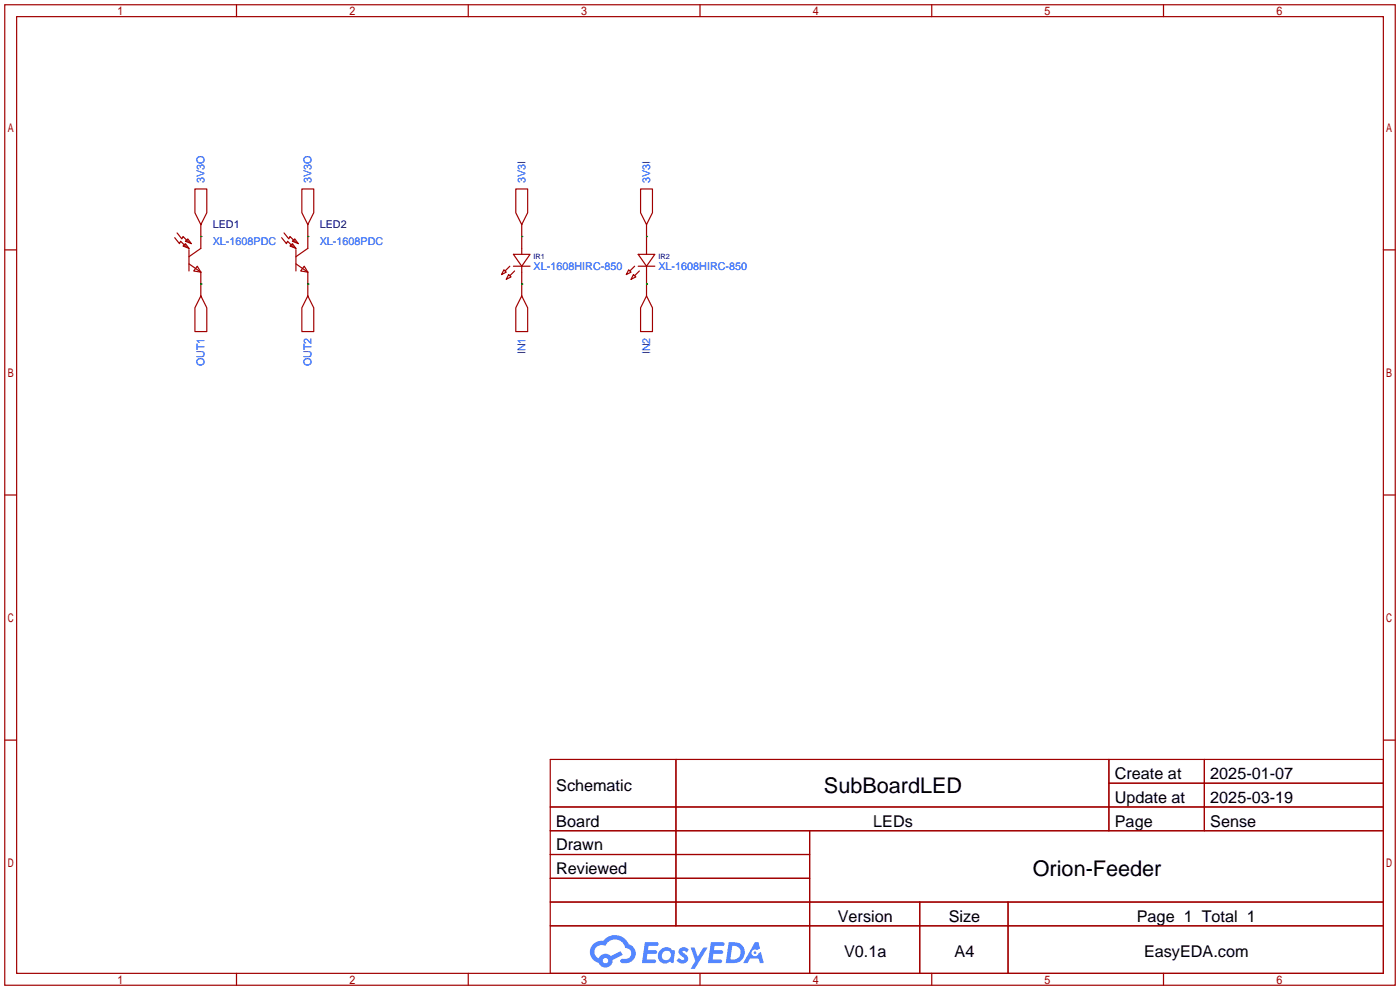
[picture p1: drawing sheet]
<svg xmlns="http://www.w3.org/2000/svg" width="299mm" height="212mm" viewBox="0 0 299 212" stroke-linecap="round" stroke-linejoin="round" font-family="sans-serif">
<g fill="none" stroke="#a10000" stroke-width=".25">
<path d="M1 1h297.2v209.6h-297.2zM3.6 3.6h292.1v204.4h-292.1zM50.5 1v2.6M100.1 1v2.6M149.6 1v2.6M199.1 1v2.6M248.7 1v2.6M1 53.4h2.6M295.7 53.4h2.5M1 105.8h2.6M295.7 105.8h2.5M1 158.2h2.6"/>
<path d="M295.7 158.2h2.5M117.6 162.3h178.1v45.7h-178.1zM117.6 172.5h178.1M117.6 177.5h178.1M144.5 162.3v35.6M173 177.5v30.5M237 162.3v15.2M237 167.4h58.7M257.4 162.3v15.2M117.6 182.6h55.4M117.6 192.8h178.1M117.6 187.7h55.4"/>
<path d="M117.6 197.9h178.1M196.6 192.8v15.2M215.4 192.8v15.2M50.5 208v2.6M100.1 208v2.6M149.6 208v2.6M199.1 208v2.6M248.7 208v2.6"/>
</g>
<g fill="#5487ff">
<path d="M145.3 202.7a1.3 1.3 0 0 1 1.9 .3l-.4 .6a.54 .54 0 0 0-.9-.2l.1 .2a1.34 1.34 0 0 1 .9 1.8 1.47 1.47 0 0 1-2.3-.1l.5-.6 .8 .5a.31 .31 0 0 0 .4-.3 .31 .31 0 0 0-.3-.4 1.12 1.12 0 0 1-.7-1.8z"/>
<path d="M147.6 202.5h.9l.6 2 1.2-2h.9l-2.7 4.6h-.9l1-1.7z"/>
<path d="M137.8 201.4h1.7a1.31 1.31 0 0 1 1.2 .2 .4 .4 0 0 1-.3 .5l-1.8 .1-.1 .9h1.6a.4 .4 0 0 1 .4 .4 .4 .4 0 0 1-.5 .4h-1.6l-.2 1.2h1.4a.46 .46 0 0 1 .5 0 .46 .46 0 0 1 .1 .5l-.4 .2h-2.6z"/>
<path d="M151.9 201.4h1.7a1.32 1.32 0 0 1 1.2 .2 .39 .39 0 0 1-.3 .5l-1.8 .1-.1 .9h1.6a.4 .4 0 0 1 .4 .4 .4 .4 0 0 1-.4 .4h-1.7l-.2 1.2h1.4a.46 .46 0 0 1 .5 0 .46 .46 0 0 1 .1 .5l-.4 .2h-2.6z"/>
<path d="M161.3 201.4h.8l.3 1.3-.6 .4a.75 .75 0 0 0-1.1 .3 .75 .75 0 0 0 .5 1 .75 .75 0 0 0 .9-.7l.5-.2 .6 2.3h-.8l-.3-.9h-1.8l-.5 .9h-1z"/>
<path d="M155.7 201.4l-.6 4.4h1.5a2.27 2.27 0 0 0 2.6-2.2 2.27 2.27 0 0 0-2.7-2.2zM156.5 202.1a1.5 1.5 0 0 1 1.8 1.6 1.5 1.5 0 0 1-1.9 1.4h-.3z"/>
<path d="M141.2 203a1.6 1.6 0 0 0-.3 2.3 1.6 1.6 0 0 0 2.3 .2l.7 .3 .3-2.4-.1-.3-.5-.1a1.58 1.58 0 0 0-2.4 0zM141.8 203.5a.98 .98 0 0 1 1.6 .4 .98 .98 0 0 1-1.1 1.3 .94 .94 0 0 1-.9-.7 .94 .94 0 0 1 .4-1z"/>
<path d="M126.8 201.8a2.37 2.37 0 0 0 1.1 4 1.54 1.54 0 0 0 1.8 1 1.54 1.54 0 0 0 1.2-1.6l2.2-1.1-.5-.8-2 1a1.57 1.57 0 0 0-2.7 .5 1.5 1.5 0 0 1-.7-2.1 1.5 1.5 0 0 1 2.2-.5 2.23 2.23 0 0 1 2.3-1.4 2.23 2.23 0 0 1 2 1.8 1.16 1.16 0 0 1 1.2 1.1 1.16 1.16 0 0 1-1.1 1.2h-.7a.47 .47 0 0 0-.5 .4 .47 .47 0 0 0 .4 .5 2.17 2.17 0 0 0 2.5-.9 2.17 2.17 0 0 0-.3-2.7l-.8-.4a3.2 3.2 0 0 0-5.5-.7l-1.1 .1zM128.8 205.3a.6 .6 0 0 1 1.2 0 .6 .6 0 0 1-1.2 0z"/>
<circle cx="161.4" cy="203.6" r=".28"/>
</g>
<g fill="none" stroke="#a10000" stroke-width=".25">
<path d="M37.3 50.8l1.1 1.3 .2-.5 1.3 1.2M37.8 49.8l1.1 1.3 .2-.6 1.3 1.3M39.1 52.6l.5-.5 .8 1zM39.6 51.6l.5-.5 .8 1zM40.4 53.3v4.6M40.4 56.4l2.5 1.8M41.7 40.4h2.5v5.1l-1.3 2.5-1.2-2.5zM42.2 56.9l.7 1.3-1.5-.3zM42.9 53.1l-2.5 1.8M60.2 50.8l1 1.3 .3-.5 1.2 1.2M60.7 49.8l1 1.3 .3-.6 1.2 1.3M62 52.6l.5-.5 .7 1z"/>
<path d="M62.5 51.6l.5-.5 .8 1zM63.2 53.3v4.6M63.2 56.4l2.6 1.8M64.5 40.4h2.6v5.1l-1.3 2.5-1.3-2.5zM65 56.9l.8 1.3-1.5-.3zM65.8 53.1l-2.6 1.8M107.7 57.7l.5 .5-1 .5zM108.7 58.7l.5 .5-1 .5zM109 56.9l-1.1 1M109.7 54.4h3.6l-1.8 2.5zM109.7 56.9h3.6M110 57.9l-1 1"/>
<path d="M110.2 40.4h2.6v5.1l-1.3 2.5-1.3-2.5zM111.5 53.1v1.3M111.5 56.9v1.3M134.4 57.7l.5 .5-1 .5zM135.4 58.7l.5 .5-1 .5zM135.6 56.9l-1 1M136.4 54.4h3.6l-1.8 2.5zM136.4 56.9h3.6M136.7 57.9l-1.1 1M136.9 40.4h2.5v5.1l-1.2 2.5-1.3-2.5zM138.2 53.1v1.3M138.2 56.9v1.3"/>
<path d="M42.9 63.2l1.3 2.6v5.1h-2.5v-5.1zM65.8 63.2l1.3 2.6v5.1h-2.6v-5.1zM111.5 63.2l1.3 2.6v5.1h-2.6v-5.1zM138.2 63.2l1.2 2.6v5.1h-2.5v-5.1z"/>
</g>
<path d="M42.9 48v5.1M42.9 58.2v5M65.8 48v5.1M65.8 58.2v5M111.5 48v5.1M111.5 58.2v5M138.2 48v5.1M138.2 58.2v5" fill="none" stroke="#870000" stroke-width=".25"/>
<path d="M42.9 50.5h.1M65.8 50.5h.1M111.5 50.5h.1M138.2 50.5h.1M42.9 60.7h.1M65.8 60.7h.1M111.5 60.7h.1M138.2 60.7h.1" fill="none" stroke="#008700" stroke-width=".25"/>
<g font-size="4.6">
<text x="176.1" y="169.4">SubBoardLED</text>
<text x="220.7" y="187.2">Orion-Feeder</text>
</g>
<g font-size="3.5">
<text x="238.3" y="166.5">Create at</text>
<text x="258.7" y="166.5">2025-01-07</text>
<text x="118.9" y="169.1">Schematic</text>
<text x="238.3" y="171.6">Update at</text>
<text x="258.7" y="171.6">2025-03-19</text>
<text x="118.9" y="176.7">Board</text>
<text x="186.6" y="176.7">LEDs</text>
<text x="238.3" y="176.7">Page</text>
<text x="258.7" y="176.7">Sense</text>
<text x="118.9" y="181.8">Drawn</text>
<text x="118.9" y="186.8">Reviewed</text>
<text x="179.1" y="197">Version</text>
<text x="202.8" y="197">Size</text>
<text x="243" y="197">Page 1 Total 1</text>
<text x="180.4" y="204.6">V0.1a</text>
<text x="204" y="204.6">A4</text>
<text x="244.5" y="204.6">EasyEDA.com</text>
</g>
<g font-size="2.3" fill="#00f">
<text x="43.7" y="39.1" transform="rotate(-90 43.7 39.1)">3V3O</text>
<text x="66.6" y="39.1" transform="rotate(-90 66.6 39.1)">3V3O</text>
<text x="112.3" y="39.1" transform="rotate(-90 112.3 39.1)">3V3I</text>
<text x="139" y="39.1" transform="rotate(-90 139 39.1)">3V3I</text>
<text x="45.5" y="52.4">XL-1608PDC</text>
<text x="68.3" y="52.4">XL-1608PDC</text>
<text x="114" y="57.7">XL-1608HIRC-850</text>
<text x="140.7" y="57.7">XL-1608HIRC-850</text>
<text x="112.3" y="75.7" transform="rotate(-90 112.3 75.7)">IN1</text>
<text x="139" y="75.7" transform="rotate(-90 139 75.7)">IN2</text>
<text x="43.7" y="78.3" transform="rotate(-90 43.7 78.3)">OUT1</text>
<text x="66.6" y="78.3" transform="rotate(-90 66.6 78.3)">OUT2</text>
</g>
<g font-size="2.3" fill="#000080">
<text x="45.5" y="48.8">LED1</text>
<text x="68.3" y="48.8">LED2</text>
</g>
<g font-size="1.6" fill="#000080">
<text x="114" y="55.3">IR1</text>
<text x="140.7" y="55.3">IR2</text>
</g>
</svg>
